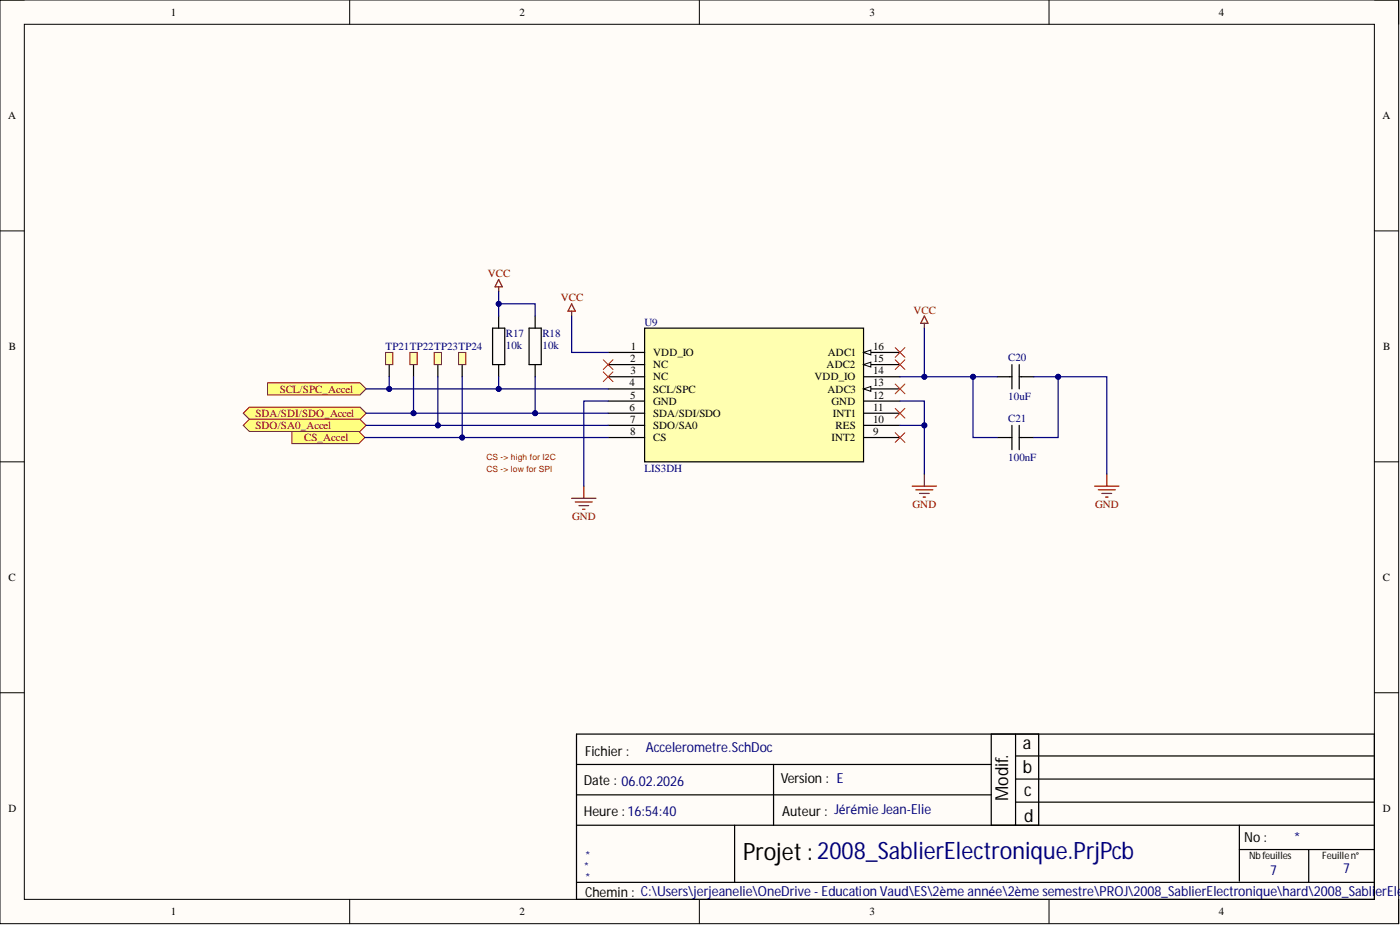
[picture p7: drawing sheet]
<svg xmlns="http://www.w3.org/2000/svg" width="292mm" height="193mm" viewBox="0 0 292 193" stroke-linecap="round" stroke-linejoin="round" font-family="sans-serif">
<path d="M0 0h291.8v192.7h-291.8z" fill-rule="evenodd" fill="#fffcf8"/>
<path d="M0 0h291.8v192.7h-291.8z" fill="none" stroke="#000" stroke-width=".21"/>
<path d="M5.1 5.1h281.7v182.5h-281.7z" fill-rule="evenodd" fill="#fffcf8"/>
<g fill="none" stroke="#000" stroke-width=".21">
<path d="M0 0h5.1M73 0v5.1M145.9 0v5.1M218.9 0v5.1M286.8 0h5v5.1M5.1 5.1h281.7v182.5h-281.7zM0 48.2h5.1M286.8 48.2h5M0 96.3h5.1M286.8 96.3h5M0 144.5h5.1M286.8 144.5h5"/>
<path d="M73 187.6v5.1M145.9 187.6v5.1M218.9 187.6v5.1M291.8 187.6v5.1"/>
</g>
<g fill="none" stroke="#000" stroke-width=".25">
<path d="M120.3 153.1h166.5v34.5h-166.5zM120.3 159.5h86.5M161.4 159.5v12.7M206.8 153.1v19.1M211.9 153.1v19.1M211.9 157.7h74.9M216.7 153.1v19.1M120.3 172.2h166.5M120.3 165.8h86.5M153.3 172.2v11.9M211.9 162.5h74.9M211.9 167.3h74.9"/>
<path d="M258.6 172.2v11.6M258.6 177.2h28.2M273 177.2v6.9M120.3 184.1h166.5"/>
</g>
<path d="M134.5 68.5h45.7v27.8h-45.7z" fill-rule="evenodd" fill="#ffffb0"/>
<g fill="none" stroke="#000" stroke-width=".25">
<path d="M126.9 73.5h7.6M126.9 76.1h7.6M126.9 78.6h7.6M134.5 68.5h45.7v27.8h-45.7zM126.9 81.1h7.6M126.9 83.7h7.6M126.9 86.2h7.6M126.9 88.7h7.6M126.9 91.3h7.6M180.2 81.1h7.6M180.2 83.7h7.6M180.2 86.2h7.6"/>
<path d="M180.2 88.7h7.6M180.2 91.3h7.6"/>
</g>
<path d="M180.2 81.1l1.5-.5v1z" fill="#f8fcff"/>
<path d="M180.2 81.1l1.5-.5v1z" fill="none" stroke="#000" stroke-width=".21"/>
<path d="M180.2 78.6h7.6M180.2 76.1h7.6" fill="none" stroke="#000" stroke-width=".25"/>
<path d="M180.2 76.1l1.5-.5v1z" fill="#f8fcff"/>
<path d="M180.2 76.1l1.5-.5v1z" fill="none" stroke="#000" stroke-width=".21"/>
<path d="M180.2 73.5h7.6" fill="none" stroke="#000" stroke-width=".25"/>
<path d="M180.2 73.5l1.5-.5v1z" fill="#f8fcff"/>
<path d="M180.2 73.5l1.5-.5v1z" fill="none" stroke="#000" stroke-width=".21"/>
<path d="M119.3 63.4l.7 1.5h-1.5zM119.3 64.9v1" fill="none" stroke="#800000" stroke-width=".25"/>
<path d="M208.1 78.6h3M211.1 76.1v5M212.7 78.6h3M212.7 76.1v5M208.1 91.3h3M211.1 88.7v5.1M212.7 88.7v5.1M212.7 91.3h3" fill="none" stroke="#000" stroke-width=".25"/>
<path d="M55.8 79.9h19.3l1.3 1.2-1.3 1.3h-19.3z" fill-rule="evenodd" fill="#ffff80"/>
<path d="M55.8 79.9h19.3l1.3 1.2-1.3 1.3h-19.3z" fill="none" stroke="#800000" stroke-width=".21"/>
<path d="M50.8 86.2l1.2-1.3h23.1l1.3 1.3-1.3 1.3h-23.1z" fill-rule="evenodd" fill="#ffff80"/>
<path d="M50.8 86.2l1.2-1.3h23.1l1.3 1.3-1.3 1.3h-23.1z" fill="none" stroke="#800000" stroke-width=".21"/>
<g fill="none" stroke="#800000" stroke-width=".25">
<path d="M104 58.3l.8 1.5h-1.5zM104 59.8v1M192.9 98.9v2.5M230.9 98.9v2.5M119.3 104h5M120 104.7h3.6M120.8 105.5h2M121.6 106.2h.5M121.8 101.4v2.6M190.3 101.4h5.1M191.1 102.2h3.5M191.8 102.9h2.1"/>
<path d="M192.6 103.7h.5M228.4 101.4h5.1M229.1 102.2h3.6M229.9 102.9h2M230.7 103.7h.5"/>
</g>
<path d="M125.9 75l2 2.1M125.9 77.6l2 2M127.9 75l-2 2.1M127.9 77.6l-2 2" fill="none" stroke="#f00" stroke-width=".21"/>
<path d="M60.9 90h14l1.2 1.3-1.2 1.2h-14z" fill-rule="evenodd" fill="#ffff80"/>
<path d="M60.9 90h14l1.2 1.3-1.2 1.2h-14z" fill="none" stroke="#800000" stroke-width=".21"/>
<path d="M186.8 72.5l2 2M186.8 75l2 2.1M188.8 72.5l-2 2M188.8 75l-2 2.1M186.8 80.1l2 2M188.8 80.1l-2 2" fill="none" stroke="#f00" stroke-width=".21"/>
<path d="M50.8 88.7l1.2-1.2h23.1l1.3 1.2-1.3 1.3h-23.1z" fill-rule="evenodd" fill="#ffff80"/>
<path d="M50.8 88.7l1.2-1.2h23.1l1.3 1.2-1.3 1.3h-23.1z" fill="none" stroke="#800000" stroke-width=".21"/>
<path d="M186.8 85.2l2 2M186.8 90.3l2 2M188.8 85.2l-2 2M188.8 90.3l-2 2" fill="none" stroke="#f00" stroke-width=".21"/>
<path d="M81.2 76.1v2.5" fill="none" stroke="#000" stroke-width=".25"/>
<path d="M80.4 73.5h1.6v2.6h-1.6z" fill-rule="evenodd" fill="#ffffb0"/>
<path d="M80.4 73.5h1.6v2.6h-1.6z" fill="none" stroke="#800000" stroke-width=".21"/>
<path d="M86.3 76.1v2.5" fill="none" stroke="#000" stroke-width=".25"/>
<path d="M85.5 73.5h1.5v2.6h-1.5z" fill-rule="evenodd" fill="#ffffb0"/>
<path d="M85.5 73.5h1.5v2.6h-1.5z" fill="none" stroke="#800000" stroke-width=".21"/>
<path d="M91.4 76.1v2.5" fill="none" stroke="#000" stroke-width=".25"/>
<path d="M90.6 73.5h1.5v2.6h-1.5z" fill-rule="evenodd" fill="#ffffb0"/>
<path d="M90.6 73.5h1.5v2.6h-1.5z" fill="none" stroke="#800000" stroke-width=".21"/>
<path d="M96.4 76.1v2.5" fill="none" stroke="#000" stroke-width=".25"/>
<path d="M95.7 73.5h1.5v2.6h-1.5z" fill-rule="evenodd" fill="#ffffb0"/>
<path d="M95.7 73.5h1.5v2.6h-1.5z" fill="none" stroke="#800000" stroke-width=".21"/>
<path d="M102.8 68.5h2.5v7.6h-2.5zM104 65.9v2.6M104 76.1v2.5M110.4 68.5h2.5v7.6h-2.5zM111.7 65.9v2.6M111.7 76.1v2.5" fill="none" stroke="#000" stroke-width=".25"/>
<path d="M192.9 65.9l.7 1.5h-1.5zM192.9 67.4v1.1" fill="none" stroke="#800000" stroke-width=".25"/>
<path d="M119.3 65.9v7.6h7.6M203 78.6v12.7h5.1" fill="none" stroke="#000080" stroke-width=".25"/>
<circle cx="203" cy="78.6" r=".51" fill="#000080"/>
<circle cx="203" cy="78.6" r=".51" fill="none" stroke="#000080" stroke-width=".21"/>
<path d="M187.8 78.6h20.3" fill="none" stroke="#000080" stroke-width=".25"/>
<circle cx="203" cy="78.6" r=".51" fill="#000080"/>
<circle cx="203" cy="78.6" r=".51" fill="none" stroke="#000080" stroke-width=".21"/>
<circle cx="192.9" cy="78.6" r=".51" fill="#000080"/>
<circle cx="192.9" cy="78.6" r=".51" fill="none" stroke="#000080" stroke-width=".21"/>
<path d="M126.9 83.7h-5.1v17.7M187.8 83.7h5.1v15.2" fill="none" stroke="#000080" stroke-width=".25"/>
<circle cx="192.9" cy="88.7" r=".51" fill="#000080"/>
<circle cx="192.9" cy="88.7" r=".51" fill="none" stroke="#000080" stroke-width=".21"/>
<path d="M215.7 78.6h5.1v12.7h-5.1" fill="none" stroke="#000080" stroke-width=".25"/>
<circle cx="220.8" cy="78.6" r=".51" fill="#000080"/>
<circle cx="220.8" cy="78.6" r=".51" fill="none" stroke="#000080" stroke-width=".21"/>
<path d="M220.8 78.6h10.1v20.3" fill="none" stroke="#000080" stroke-width=".25"/>
<circle cx="220.8" cy="78.6" r=".51" fill="#000080"/>
<circle cx="220.8" cy="78.6" r=".51" fill="none" stroke="#000080" stroke-width=".21"/>
<path d="M76.1 91.3h50.8" fill="none" stroke="#000080" stroke-width=".25"/>
<circle cx="96.4" cy="91.3" r=".51" fill="#000080"/>
<circle cx="96.4" cy="91.3" r=".51" fill="none" stroke="#000080" stroke-width=".21"/>
<path d="M187.8 88.7h5.1" fill="none" stroke="#000080" stroke-width=".25"/>
<circle cx="192.9" cy="88.7" r=".51" fill="#000080"/>
<circle cx="192.9" cy="88.7" r=".51" fill="none" stroke="#000080" stroke-width=".21"/>
<path d="M76.4 81.1h50.5" fill="none" stroke="#000080" stroke-width=".25"/>
<circle cx="81.2" cy="81.1" r=".51" fill="#000080"/>
<circle cx="81.2" cy="81.1" r=".51" fill="none" stroke="#000080" stroke-width=".21"/>
<circle cx="104" cy="81.1" r=".51" fill="#000080"/>
<circle cx="104" cy="81.1" r=".51" fill="none" stroke="#000080" stroke-width=".21"/>
<path d="M76.4 86.2h50.5" fill="none" stroke="#000080" stroke-width=".25"/>
<circle cx="86.3" cy="86.2" r=".51" fill="#000080"/>
<circle cx="86.3" cy="86.2" r=".51" fill="none" stroke="#000080" stroke-width=".21"/>
<circle cx="111.7" cy="86.2" r=".51" fill="#000080"/>
<circle cx="111.7" cy="86.2" r=".51" fill="none" stroke="#000080" stroke-width=".21"/>
<path d="M76.4 88.7h50.5" fill="none" stroke="#000080" stroke-width=".25"/>
<circle cx="91.4" cy="88.7" r=".51" fill="#000080"/>
<circle cx="91.4" cy="88.7" r=".51" fill="none" stroke="#000080" stroke-width=".21"/>
<path d="M111.7 78.6v7.6" fill="none" stroke="#000080" stroke-width=".25"/>
<circle cx="111.7" cy="86.2" r=".51" fill="#000080"/>
<circle cx="111.7" cy="86.2" r=".51" fill="none" stroke="#000080" stroke-width=".21"/>
<path d="M104 60.8v2.6h7.7v2.5" fill="none" stroke="#000080" stroke-width=".25"/>
<circle cx="104" cy="63.4" r=".51" fill="#000080"/>
<circle cx="104" cy="63.4" r=".51" fill="none" stroke="#000080" stroke-width=".21"/>
<path d="M104 78.6v2.5" fill="none" stroke="#000080" stroke-width=".25"/>
<circle cx="104" cy="81.1" r=".51" fill="#000080"/>
<circle cx="104" cy="81.1" r=".51" fill="none" stroke="#000080" stroke-width=".21"/>
<path d="M104 63.4v2.5" fill="none" stroke="#000080" stroke-width=".25"/>
<circle cx="104" cy="63.4" r=".51" fill="#000080"/>
<circle cx="104" cy="63.4" r=".51" fill="none" stroke="#000080" stroke-width=".21"/>
<path d="M81.2 78.6v2.5" fill="none" stroke="#000080" stroke-width=".25"/>
<circle cx="81.2" cy="81.1" r=".51" fill="#000080"/>
<circle cx="81.2" cy="81.1" r=".51" fill="none" stroke="#000080" stroke-width=".21"/>
<path d="M86.3 78.6v7.6" fill="none" stroke="#000080" stroke-width=".25"/>
<circle cx="86.3" cy="86.2" r=".51" fill="#000080"/>
<circle cx="86.3" cy="86.2" r=".51" fill="none" stroke="#000080" stroke-width=".21"/>
<path d="M91.4 78.6v10.1" fill="none" stroke="#000080" stroke-width=".25"/>
<circle cx="91.4" cy="88.7" r=".51" fill="#000080"/>
<circle cx="91.4" cy="88.7" r=".51" fill="none" stroke="#000080" stroke-width=".21"/>
<path d="M96.4 78.6v12.7" fill="none" stroke="#000080" stroke-width=".25"/>
<circle cx="96.4" cy="91.3" r=".51" fill="#000080"/>
<circle cx="96.4" cy="91.3" r=".51" fill="none" stroke="#000080" stroke-width=".21"/>
<path d="M192.9 68.5v10.1" fill="none" stroke="#000080" stroke-width=".25"/>
<circle cx="192.9" cy="78.6" r=".51" fill="#000080"/>
<circle cx="192.9" cy="78.6" r=".51" fill="none" stroke="#000080" stroke-width=".21"/>
<text font-size="5" x="155" y="179.4">Projet: 2008_SablierElectronique.PrjPcb</text>
<g font-size="3.7">
<text x="213.4" y="156.2">a</text>
<text x="213.4" y="161.3">b</text>
<text x="210.4" y="167.1" transform="rotate(-90 210.4 167.1)">Modif.</text>
<text x="213.7" y="166.1">c</text>
<text x="213.7" y="171.4">d</text>
</g>
<g font-size="2.9">
<text x="122.1" y="157.7">Fichier :</text>
<text x="121.8" y="163.8">Date : 06.02.2026</text>
<text x="162.9" y="163.3">Version : E</text>
<text x="121.8" y="170.1">Heure : 16:54:40</text>
<text x="163.2" y="170.1">Auteur : Jérémie Jean-Elie</text>
<text x="259.6" y="175.7">No :</text>
<text x="122.1" y="187.1">Chemin : C:\Users\jerjeanelie\OneDrive - Education Vaud\ES\2ème année\2ème semestre\PROJ\2008_SablierElectronique\hard\2008_SablierElec</text>
</g>
<g font-size="2.9" fill="#000080">
<text x="134.7" y="156.9">Accelerometre.SchDoc</text>
<text x="269.9" y="175.7">*</text>
<text x="265" y="182.6">7</text>
<text x="280.2" y="182">7</text>
</g>
<g font-size="2.3">
<text x="35.6" y="3.3">1</text>
<text x="108.4" y="3.3">2</text>
<text x="181.4" y="3.3">3</text>
<text x="254.3" y="3.3">4</text>
<text x="1.7" y="24.8">A</text>
<text x="288.4" y="24.8">A</text>
<text x="1.9" y="73">B</text>
<text x="131.4" y="75.6">2</text>
<text x="131.6" y="73">1</text>
<text x="136.3" y="74.3">VDD_IO</text>
<text x="136.3" y="76.8">NC</text>
<text x="172.5" y="76.8">ADC2</text>
<text x="172.7" y="74.3">ADC1</text>
<text x="182.2" y="75.6">15</text>
<text x="182.2" y="73">16</text>
<text x="288.6" y="73">B</text>
<text x="131.4" y="80.6">4</text>
<text x="131.4" y="83.2">5</text>
<text x="131.5" y="78.1">3</text>
<text x="136.3" y="79.4">NC</text>
<text x="136.3" y="81.9">SCL/SPC</text>
<text x="169.9" y="79.4">VDD_IO</text>
<text x="172.6" y="81.9">ADC3</text>
<text x="182.2" y="83.2">12</text>
<text x="182.2" y="80.6">13</text>
<text x="182.2" y="78.1">14</text>
<text x="131.4" y="85.7">6</text>
<text x="131.4" y="88.2">7</text>
<text x="136.3" y="84.4">GND</text>
<text x="136.3" y="87">SDA/SDI/SDO</text>
<text x="136.3" y="89.5">SDO/SA0</text>
<text x="173.5" y="84.4">GND</text>
<text x="173.7" y="87">INT1</text>
<text x="174.3" y="89.5">RES</text>
<text x="182.2" y="88.2">10</text>
<text x="182.2" y="85.7">11</text>
<text x="131.4" y="90.8">8</text>
<text x="136.3" y="92">CS</text>
<text x="173.5" y="92">INT2</text>
<text x="182.2" y="90.8">9</text>
<text x="1.8" y="121.2">C</text>
<text x="288.5" y="121.2">C</text>
<text x="1.8" y="169.4">D</text>
<text x="288.5" y="169.4">D</text>
<text x="35.6" y="190.9">1</text>
<text x="108.4" y="190.9">2</text>
<text x="181.4" y="190.9">3</text>
<text x="254.3" y="190.9">4</text>
</g>
<g font-size="2.3" fill="#800000">
<text x="101.8" y="57.8">VCC</text>
<text x="117" y="62.9">VCC</text>
<text x="190.6" y="65.4">VCC</text>
<text x="58.4" y="81.9">SCL/SPC_Accel</text>
<text x="53.3" y="87">SDA/SDI/SDO_Accel</text>
<text x="53.3" y="89.5">SDO/SA0_Accel</text>
<text x="63.4" y="92">CS_Accel</text>
<text x="190.4" y="106">GND</text>
<text x="228.5" y="106">GND</text>
<text x="119.4" y="108.5">GND</text>
</g>
<g font-size="2.3" fill="#000080">
<text x="105.6" y="70.2">R17</text>
<text x="113.2" y="70.2">R18</text>
<text x="134.5" y="67.9">U9</text>
<text x="80.4" y="73">TP21TP22TP23TP24</text>
<text x="105.6" y="72.8">10k</text>
<text x="113.2" y="72.8">10k</text>
<text x="210.4" y="75.3">C20</text>
<text x="210.4" y="83.4">10uF</text>
<text x="210.4" y="88">C21</text>
<text x="134.5" y="98.4">LIS3DH</text>
<text x="210.4" y="96.1">100nF</text>
<text x="122.1" y="179.2">*</text>
<text x="121.8" y="181.5">*</text>
<text x="122.1" y="183.7">*</text>
</g>
<g font-size="2.1">
<text x="260.6" y="179.2">Nbfeuilles</text>
<text x="275.8" y="179.2">Feuillen°</text>
</g>
<g font-size="1.8" fill="#f00">
<text x="101.5" y="95.9">CS -&gt; high for I2C</text>
<text x="101.5" y="98.5">CS -&gt; low for SPI</text>
</g>
</svg>
